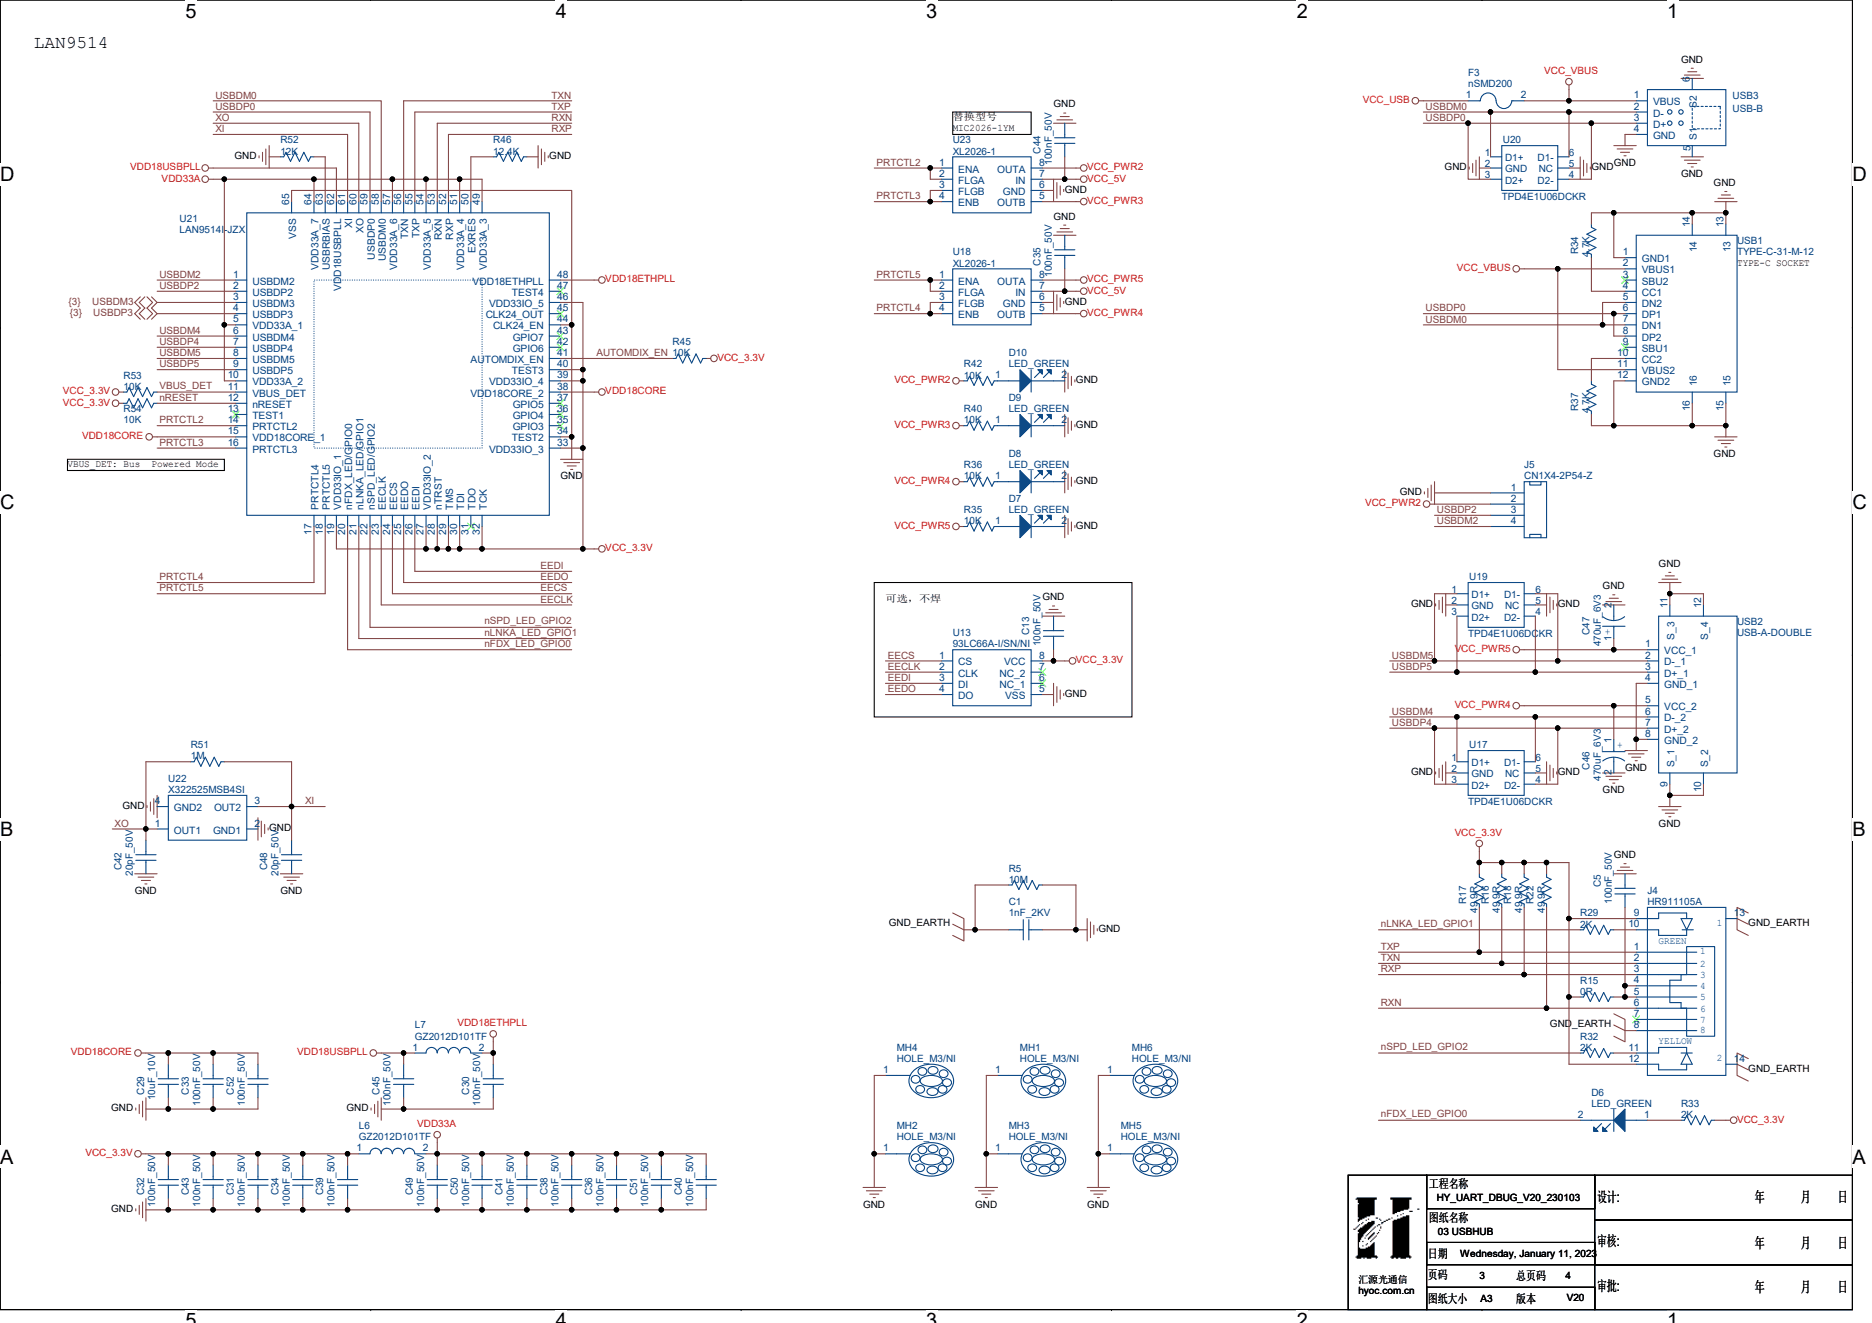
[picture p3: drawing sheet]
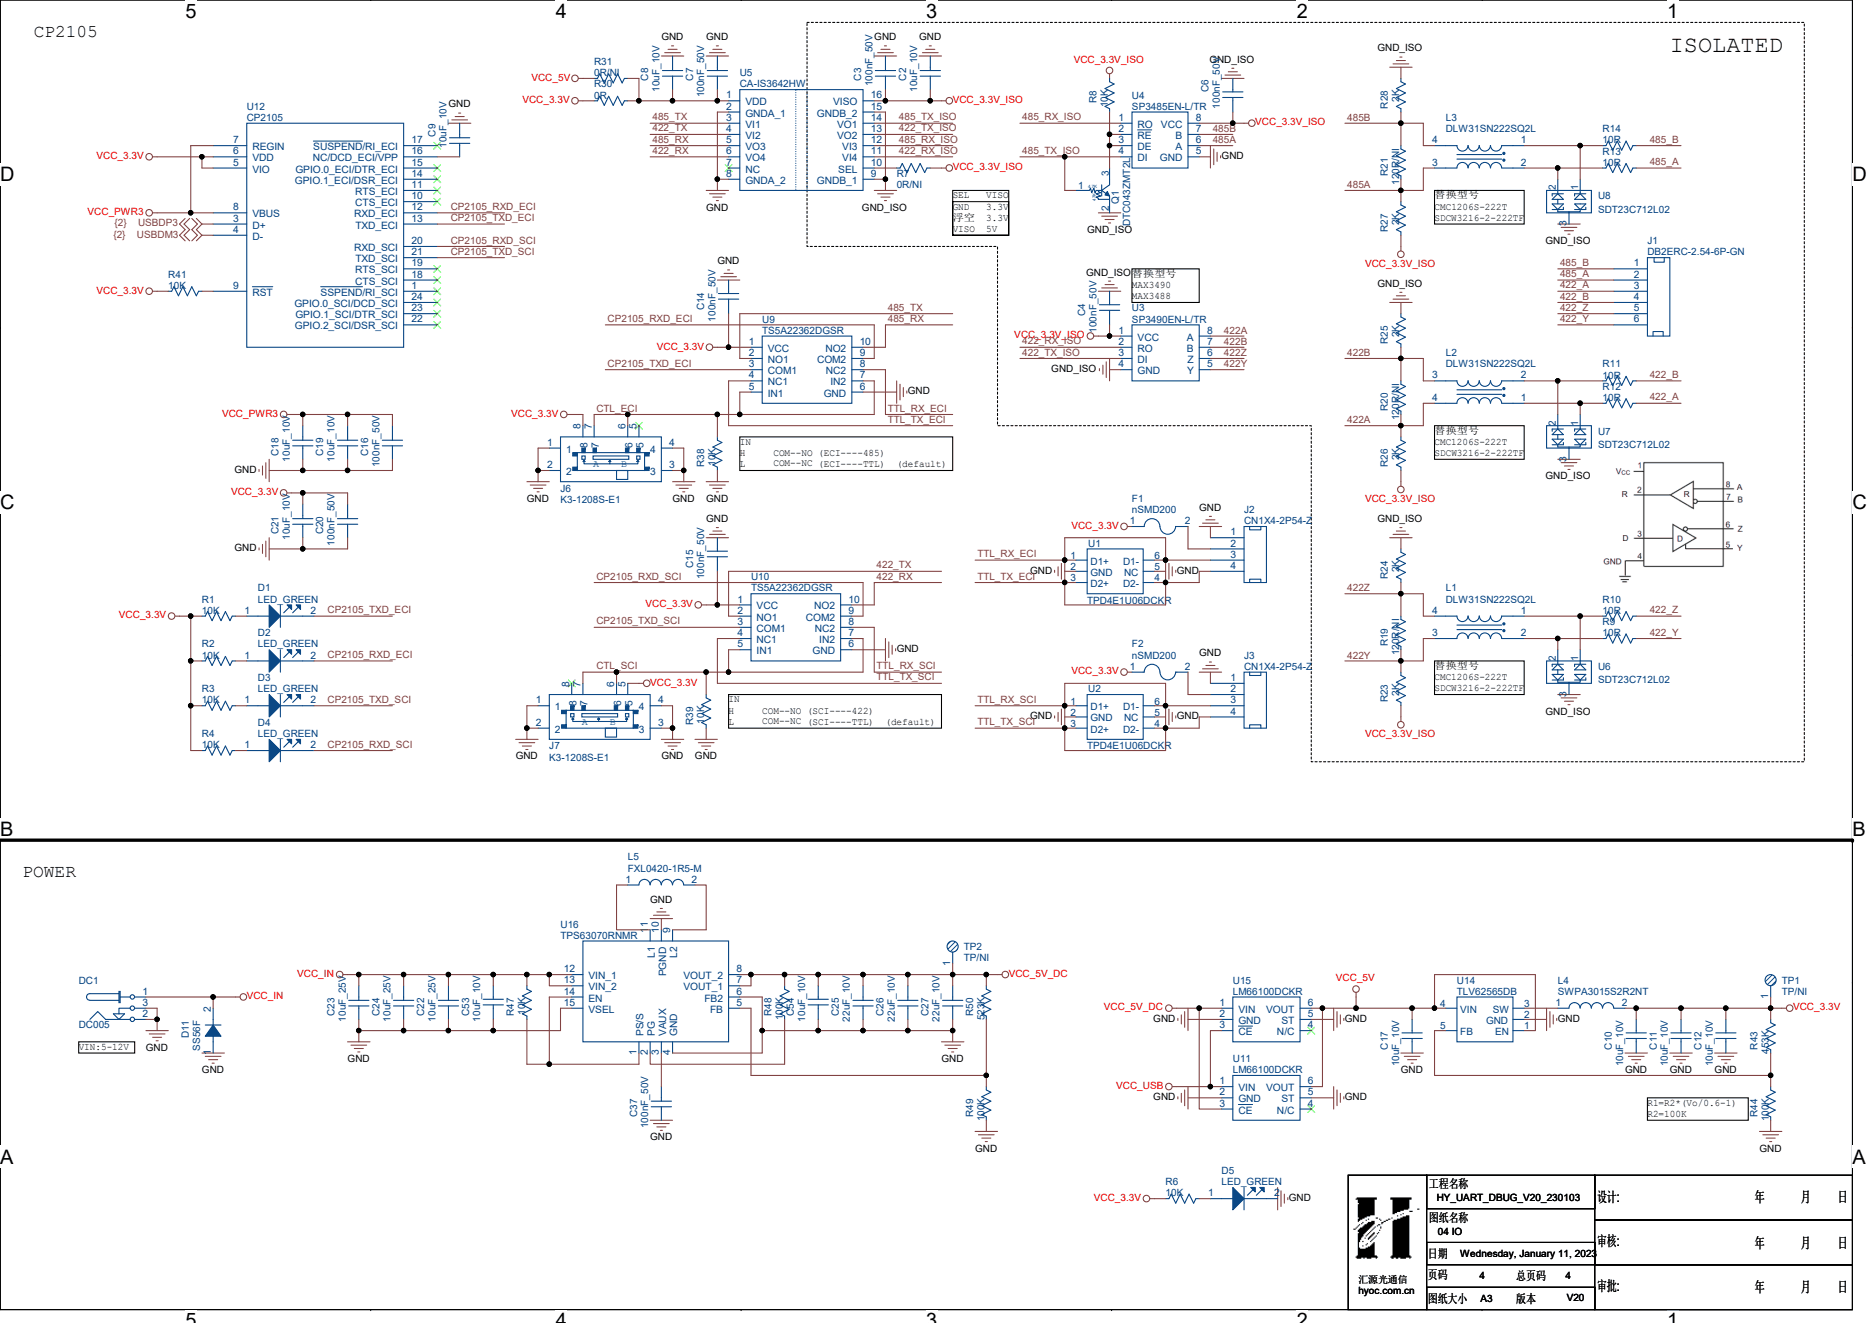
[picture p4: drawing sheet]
# OrCAD Capture schematic HY_UART_DBUG_V20_230103.DSN

## Sheets
1 01 COVER: title: HY_UART_DBUG_V20_230103; rev: V20; note: 01 COVER
2 02 SYSTEM BLOCK: note: 02 SYSTEM BLOCK
3 03 USBHUB: size A3; note: 03 USBHUB
4 04 IO: size A3; note: 04 IO

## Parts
sheet 03 USBHUB
C1  1nF_2KV  [C1206]
C5  100nF_50V  [C0402]
C13  100nF_50V  [C0402]
C29  10uF_10V  [C0603]
C30  100nF_50V  [C0402]
C31  100nF_50V  [C0402]
C32  100nF_50V  [C0402]
C33  100nF_50V  [C0402]
C34  100nF_50V  [C0402]
C35  100nF_50V  [C0402]
C36  100nF_50V  [C0402]
C38  100nF_50V  [C0402]
C39  100nF_50V  [C0402]
C40  100nF_50V  [C0402]
C41  100nF_50V  [C0402]
C42  20pF_50V  [C0402]
C43  100nF_50V  [C0402]
C44  100nF_50V  [C0402]
C45  100nF_50V  [C0402]
C46  470uF_6V3  [CAP-2R5-6R3X7]
C47  470uF_6V3  [CAP-2R5-6R3X7]
C48  20pF_50V  [C0402]
C49  100nF_50V  [C0402]
C50  100nF_50V  [C0402]
C51  100nF_50V  [C0402]
C52  100nF_50V  [C0402]
D6  LED_GREEN
D7  LED_GREEN
D8  LED_GREEN
D9  LED_GREEN
D10  LED_GREEN
F3  nSMD200  [FUSE1206]
J4  HR911105A  [HR911105A]
J5  CN1X4-2P54-Z  [CN1X4-2P54-Z]
L6  GZ2012D101TF  [L0805]
L7  GZ2012D101TF  [L0805]
MH1  HOLE_M3/NI  [HOLE6R90X3R40]
MH2  HOLE_M3/NI  [HOLE6R90X3R40]
MH3  HOLE_M3/NI  [HOLE6R90X3R40]
MH4  HOLE_M3/NI  [HOLE6R90X3R40]
MH5  HOLE_M3/NI  [HOLE6R90X3R40]
MH6  HOLE_M3/NI  [HOLE6R90X3R40]
R5  10M  [R1206]
R15  0R  [R0402]
R16  49.9R  [R0402]
R17  49.9R  [R0402]
R18  49.9R  [R0402]
R22  49.9R  [R0402]
R29  2K  [R0402]
R32  2K  [R0402]
R33  2K  [R0402]
R34  4.7K  [R0402]
R35  10K  [R0402]
R36  10K  [R0402]
R37  4.7K  [R0402]
R40  10K  [R0402]
R42  10K  [R0402]
R45  10K  [R0402]
R46  12.4K  [R0402]
R51  1M  [R0402]
R52  12K  [R0402]
R53  10K  [R0402]
R54  10K  [R0402]
U13  93LC66A-I/SN/NI  [SOIC8]
U17  TPD4E1U06DCKR  [SOT363]
U18  XL2026-1  [SOIC8]
U19  TPD4E1U06DCKR  [SOT363]
U20  TPD4E1U06DCKR  [SOT363]
U21  LAN9514I-JZX  [QFN64-9X9X0R5-7R3X7R3]
U22  X322525MSB4SI  [X-4P-3R2X2R5-SMD]
U23  XL2026-1  [SOIC8]
USB1  TYPE-C-31-M-12  [TYPE-C-31-M-12]
USB2  USB-A-DOUBLE  [USB-A-DOUBLE]
USB3  USB-B  [USB-B]
sheet 04 IO
C2  10uF_10V  [C0603]
C3  100nF_50V  [C0402]
C4  100nF_50V  [C0402]
C6  100nF_50V  [C0402]
C7  100nF_50V  [C0402]
C8  10uF_10V  [C0603]
C9  10uF_10V  [C0603]
C10  10uF_10V  [C0603]
C11  10uF_10V  [C0603]
C12  10uF_10V  [C0603]
C14  100nF_50V  [C0402]
C15  100nF_50V  [C0402]
C16  100nF_50V  [C0402]
C17  10uF_10V  [C0603]
C18  10uF_10V  [C0603]
C19  10uF_10V  [C0603]
C20  100nF_50V  [C0402]
C21  10uF_10V  [C0603]
C22  10uF_25V  [C0805]
C23  10uF_25V  [C0805]
C24  10uF_25V  [C0805]
C25  22uF_10V  [C0805]
C26  22uF_10V  [C0805]
C27  22uF_10V  [C0805]
C37  100nF_50V  [C0402]
C53  10uF_10V  [C0603]
C54  10uF_10V  [C0603]
D1  LED_GREEN
D2  LED_GREEN
D3  LED_GREEN
D4  LED_GREEN
D5  LED_GREEN
D11  SS56F  [SMAF]
DC1  DC005  [DC005]
F1  nSMD200  [FUSE1206]
F2  nSMD200  [FUSE1206]
J1  DB2ERC-2.54-6P-GN  [DB2ERC-2R54-6P-GN]
J2  CN1X4-2P54-Z  [CN1X4-2P54-Z]
J3  CN1X4-2P54-Z  [CN1X4-2P54-Z]
J6  K3-1208S-E1  [K3-1208S-E1]
J7  K3-1208S-E1  [K3-1208S-E1]
L1  DLW31SN222SQ2L  [WCM3216]
L2  DLW31SN222SQ2L  [WCM3216]
L3  DLW31SN222SQ2L  [WCM3216]
L4  SWPA3015S2R2NT  [L3015]
L5  FXL0420-1R5-M  [L0420]
Q1  DTC043ZMT2L  [SOT723]
R1  10K  [R0402]
R2  10K  [R0402]
R3  10K  [R0402]
R4  10K  [R0402]
R6  10K  [R0402]
R7  0R/NI  [R0402]
R8  10K  [R0402]
R9  10R  [R1206]
R10  10R  [R1206]
R11  10R  [R1206]
R12  10R  [R1206]
R13  10R  [R1206]
R14  10R  [R1206]
R19  120R/NI  [R0402]
R20  120R/NI  [R0402]
R21  120R/NI  [R0402]
R23  2K  [R0402]
R24  2K  [R0402]
R25  2K  [R0402]
R26  2K  [R0402]
R27  2K  [R0402]
R28  2K  [R0402]
R30  0R  [R0402]
R31  0R/NI  [R0402]
R38  10K  [R0402]
R39  10K  [R0402]
R41  10K  [R0402]
R43  453K  [R0402]
R44  100K  [R0402]
R47  10K  [R0402]
R48  100K  [R0402]
R49  100K  [R0402]
R50  523K  [R0402]
TP1  TP/NI  [TP-0R75]
TP2  TP/NI  [TP-0R75]
U1  TPD4E1U06DCKR  [SOT363]
U2  TPD4E1U06DCKR  [SOT363]
U3  SP3490EN-L/TR  [SOIC8]
U4  SP3485EN-L/TR  [SOIC8]
U5  CA-IS3642HW  [SOIC16_300]
U6  SDT23C712L02  [SOT23-3]
U7  SDT23C712L02  [SOT23-3]
U8  SDT23C712L02  [SOT23-3]
U9  TS5A22362DGSR  [VSSOP10]
U10  TS5A22362DGSR  [VSSOP10]
U11  LM66100DCKR  [SC70-6]
U12  CP2105  [QFN24-4X4X0R5-2R7X2R7]
U14  TLV62565DB  [SOT23-5]
U15  LM66100DCKR  [SC70-6]
U16  TPS63070RNMR  [VQFN15-2R5X3R0X0R5]

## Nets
GND: C1.1 C2.2 C3.2 C5.2 C7.2 C8.2 C9.2 C10.2 C11.2 C12.2 C13.2 C14.1 C15.1 C16.1 C17.2 C18.1 C19.1 C20.1 C21.1 C22.1 C23.1 C24.1 C25.1 C26.1 C27.1 C29.1 C30.1 C31.1 C32.1 C33.1 C34.1 C35.2 C36.1 C37.1 C38.1 C39.1 C40.1 C41.1 C42.1 C43.1 C44.2 C45.1 C46.2 C47.2 C48.1 C49.1 C50.1 C51.1 C52.1 C53.2 C54.2 D5.2(CATHODE) D7.2(CATHODE) D8.2(CATHODE) D9.2(CATHODE) D10.2(CATHODE) D11.1(ANODE) DC1.2 DC1.3 J2.1 J3.1 J5.1 J6.1 J6.2 J6.3 J6.4 J7.1 J7.2 J7.3 J7.4 MH1.1 MH2.1 MH3.1 MH4.1 MH5.1 MH6.1 R5.2 R34.1 R37.2 R38.2 R39.2 R44.2 R46.1 R49.1 R52.2 U1.2(GND) U1.5(NC) U2.2(GND) U2.5(NC) U4.5(GND) U5.2(GNDA_1) U5.8(GNDA_2) U9.6(GND) U10.6(GND) U11.2(GND) U11.5(ST) U12.2(GND) U12.25(GND) U13.5(VSS) U14.2(GND) U15.2(GND) U15.5(ST) U16.4(GND) U16.6(FB2) U16.10(PGND) U16.15(VSEL) U17.2(GND) U17.5(NC) U18.6(GND) U19.2(GND) U19.5(NC) U20.2(GND) U20.5(NC) U21.34(TEST2) U21.44(CLK24_EN) U21.65(VSS) U22.2(GND1) U22.4(GND2) U23.6(GND) USB1.1(GND1) USB1.12(GND2) USB1.13 USB1.14 USB1.15 USB1.16 USB2.4(GND_1) USB2.8(GND_2) USB2.9(S_1) USB2.10(S_2) USB2.11(S_3) USB2.12(S_4) USB3.4(GND) USB3.5(S1) USB3.6(S2)
GND_EARTH: C1.2 J4.8 J4.13(EG2) J4.14(EG1) R5.1
GND_ISO: C4.1 C6.1 Q1.2 R24.1 R25.1 R28.1 U3.4(GND) U5.9(GNDB_1) U5.15(GNDB_2) U6.3 U7.3 U8.3
VBUS_DET: R53.1 U21.11(VBUS_DET)
VCC_3.3V: C10.1 C11.1 C12.1 C13.1 C14.2 C15.2 C20.2 C21.2 C31.2 C32.2 C34.2 C39.2 C43.2 F1.1 F2.1 J4.9(R1_YC_GA) J4.12(L1_YA_GC) J6.8 J7.5 L4.2 L6.1(A) R1.2 R2.2 R3.2 R4.2 R6.2 R15.1 R16.2 R17.2 R18.2 R22.2 R30.1 R33.2 R41.1 R43.1 R45.1 R53.2 R54.2 TP1.1 U9.1(VCC) U10.1(VCC) U12.5(VIO) U12.6(VDD) U13.8(VCC) U21.19(VDD33IO_1) U21.27(VDD33IO_2) U21.28(nTRST) U21.29(TMS) U21.30(TDI) U21.32(TCK) U21.33(VDD33IO_3) U21.39(VDD33IO_4) U21.40(TEST3) U21.46(VDD33IO_5)
VCC_3.3V_ISO: C2.1 C3.1 C4.2 C6.2 R7.2 R8.1 R23.2 R26.2 R27.2 U3.1(VCC) U4.8(VCC) U5.16(VISO)
VCC_5V: C17.1 C35.1 C44.1 R31.1 U11.6(VOUT) U14.1(EN) U14.4(VIN) U15.6(VOUT) U18.7(IN) U23.7(IN)
VCC_5V_DC: C25.2 C26.2 C27.2 C54.1 R48.2 R50.2 TP2.1 U11.3(~{CE}) U15.1(VIN) U16.7(VOUT_1) U16.8(VOUT_2)
VCC_IN: C22.2 C23.2 C24.2 C53.1 D11.2(ANODE) DC1.1 R47.2 U16.12(VIN_1) U16.13(VIN_2)
VCC_PWR2: J5.2 R42.2 U23.8(OUTA)
VCC_PWR3: C16.2 C18.2 C19.2 R40.2 U12.7(REGIN) U12.8(VBUS) U23.5(OUTB)
VCC_PWR4: C46.1 R36.2 U18.5(OUTB) USB2.5(VCC_2)
VCC_PWR5: C47.1 R35.2 U18.8(OUTA) USB2.1(VCC)
VCC_USB: F3.1 U11.1(VIN) U15.3(~{CE})
VCC_VBUS: F3.2 USB1.2(VBUS1) USB1.11(VBUS2) USB3.1(VBUS)
VDD18CORE: C29.2 C33.2 C52.2 U21.15(VDD18CORE_1) U21.38(VDD18CORE_2)
VDD18ETHPLL: C30.2 L7.2(B) U21.48(VDD18ETHPLL)
VDD18USBPLL: C45.2 L7.1(A) U21.62(VDD18USBPLL)
VDD33A: C36.2 C38.2 C40.2 C41.2 C49.2 C50.2 C51.2 L6.2(B) U21.5(VDD33A_1) U21.10(VDD33A_2) U21.49(VDD33A_3) U21.51(VDD33A_4) U21.54(VDD33A_5) U21.57(VDD33A_6) U21.64(VDD33A_7)
422_A: J1.3 R12.2
422_B: J1.4 R11.2
422_RX: U5.6(VO4) U10.10(NO2)
422_RX_ISO: U3.2(RO) U5.11(VI4)
422_TX: U5.4(VI2) U10.2(NO1)
422_TX_ISO: U3.3(DI) U5.13(VO2)
422_Y: J1.6 R9.2
422_Z: J1.5 R10.2
422A: L2.4 R20.2 R26.1 U3.8(A)
422B: L2.3 R20.1 R25.2 U3.7(B)
422Y: L1.3 R19.2 R23.1 U3.5(Y)
422Z: L1.4 R19.1 R24.2 U3.6(Z)
485_A: J1.2 R13.2
485_B: J1.1 R14.2
485_RX: U5.5(VO3) U9.10(NO2)
485_RX_ISO: U4.1(RO) U5.12(VI3)
485_TX: U5.3(VI1) U9.2(NO1)
485_TX_ISO: Q1.1 U4.4(DI) U5.14(VO1)
485A: L3.3 R21.2 R27.1 U4.6(A)
485B: L3.4 R21.1 R28.2 U4.7(B)
AUTOMDIX_EN: R45.2 U21.41(AUTOMDIX_EN)
CP2105_RXD_ECI: D2.2(CATHODE) U9.9(COM2) U12.12(RXD_ECI)
CP2105_RXD_SCI: D4.2(CATHODE) U10.9(COM2) U12.20(RXD_SCI)
CP2105_TXD_ECI: D1.2(CATHODE) U9.3(COM1) U12.13(TXD_ECI)
CP2105_TXD_SCI: D3.2(CATHODE) U10.3(COM1) U12.21(TXD_SCI)
CTL_ECI: J6.6 J6.7 R38.1 U9.5(IN1) U9.7(IN2)
CTL_SCI: J7.6 J7.7 R39.1 U10.5(IN1) U10.7(IN2)
EECLK: U13.2(CLK) U21.23(EECLK)
EECS: U13.1(CS) U21.24(EECS)
EEDI: U13.3(DI) U21.26(EEDI)
EEDO: U13.4(DO) U21.25(EEDO)
nFDX_LED_GPIO0: D6.2(CATHODE) U21.20(nFDX_LED/GPIO0)
nLNKA_LED_GPIO1: R29.1 U21.21(nLNKA_LED/GPIO1)
nRESET: R54.1 U21.12(nRESET)
nSPD_LED_GPIO2: R32.1 U21.22(nSPD_LED/GPIO2)
PRTCTL2: U21.14(PRTCTL2) U23.1(ENA) U23.2(FLGA)
PRTCTL3: U21.16(PRTCTL3) U23.3(FLGB) U23.4(ENB)
PRTCTL4: U18.3(FLGB) U18.4(ENB) U21.17(PRTCTL4)
PRTCTL5: U18.1(ENA) U18.2(FLGA) U21.18(PRTCTL5)
RXN: J4.6(RXN1) R22.1 U21.53(RXN)
RXP: J4.3(RXP1) R18.1 U21.52(RXP)
TTL_RX_ECI: J2.3 U1.1(D1+) U1.6(D1-) U9.8(NC2)
TTL_RX_SCI: J3.3 U2.1(D1+) U2.6(D1-) U10.8(NC2)
TTL_TX_ECI: J2.4 U1.3(D2+) U1.4(D2-) U9.4(NC1)
TTL_TX_SCI: J3.4 U2.3(D2+) U2.4(D2-) U10.4(NC1)
TXN: J4.2(TXN1) R16.1 U21.56(TXN)
TXP: J4.1(TXP1) R17.1 U21.55(TXP)
USBDM0: U20.1(D1+) U20.6(D1-) U21.58(USBDM0) USB1.5(DN2) USB1.7(DN1) USB3.2(D-)
USBDM2: J5.4 U21.1(USBDM2)
USBDM3: U12.4(D-) U21.3(USBDM3)
USBDM4: U17.1(D1+) U17.6(D1-) U21.6(USBDM4) USB2.6(D-_2)
USBDM5: U19.1(D1+) U19.6(D1-) U21.8(USBDM5) USB2.2(D-_1)
USBDP0: U20.3(D2+) U20.4(D2-) U21.59(USBDP0) USB1.6(DP1) USB1.8(DP2) USB3.3(D+)
USBDP2: J5.3 U21.2(USBDP2)
USBDP3: U12.3(D+) U21.4(USBDP3)
USBDP4: U17.3(D2+) U17.4(D2-) U21.7(USBDP4) USB2.7(D+_2)
USBDP5: U19.3(D2+) U19.4(D2-) U21.9(USBDP5) USB2.3(D+_1)
XI: C48.2 R51.1 U21.61(XI) U22.3(OUT2)
XO: C42.2 R51.2 U21.60(XO) U22.1(OUT1)
N17444119: D1.1(ANODE) R1.1
N17444150: C9.1 U12.16(NC/DCD_ECI/VPP)
N17444179: D2.1(ANODE) R2.1
N17444185: D3.1(ANODE) R3.1
N17444187: D4.1(ANODE) R4.1
N17444217: L3.2 R13.1 U8.2
N17444218: L3.1 R14.1 U8.1
N17449852: R52.1 U21.63(USBRBIAS)
N17450053: R46.2 U21.50(EXRES)
N17458084: C5.1 J4.4 J4.5 R15.2
N17459440: J4.11(L1_YC_GA) R32.2
N17459522: J4.10(R1_YA_GC) R29.2
N17460830: D6.1(ANODE) R33.1
N17461894: R41.2 U12.9(~{RST})
N17469844: R47.1 U16.1(PS/S) U16.14(EN)
N17470263: C37.2 U16.3(VAUX)
N17470516: L5.2(B) U16.9(L2)
N17470525: L5.1(A) U16.11(L1)
N17471041: R48.1 U16.2(PG)
N17471980: R49.2 R50.1 U16.5(FB)
N17489786: Q1.3 R8.2 U4.2(~{RE}) U4.3(DE)
N17503731: R34.2 USB1.4(CC1)
N17503759: R37.1 USB1.10(CC2)
N17507551: L4.1 U14.3(SW)
N17507593: R43.2 R44.1 U14.5(FB)
N17517663: L2.2 R11.1 U7.2
N17517696: L2.1 R12.1 U7.1
N17518111: L1.1 R10.1 U6.1
N17518144: L1.2 R9.1 U6.2
N17519327: R7.1 U5.10(SEL)
N17519483: C7.1 C8.1 R30.2 R31.2 U5.1(VDD)
N17527537: D5.1(ANODE) R6.1
N17530301: F2.2 J3.2
N17531328: F1.2 J2.2
N17541859: D7.1(ANODE) R35.1
N17541862: D10.1(ANODE) R42.1
N17541865: D9.1(ANODE) R40.1
N17541866: D8.1(ANODE) R36.1

Not connected (* = marked no-connect by the designer): J4 7*; J6 5*; J7 8*; U5 7(NC)*; U11 4(N/C)*; U12 1(~{SSPEND}/RI_SCI)* 10(CTS_ECI)* 11(RTS_ECI)* 14(GPIO.1_ECI/DSR_ECI)* 15(GPIO.0_ECI/DTR_ECI)* 17(~{SUSPEND}/RI_ECI)* 18(CTS_SCI)* 19(RTS_SCI)* 22(GPIO.2_SCI/DSR_SCI)* 23(GPIO.1_SCI/DTR_SCI)* 24(GPIO.0_SCI/DCD_SCI)*; U13 6(NC_1)* 7(NC_2)*; U15 4(N/C)*; U21 13(TEST1)* 31(TDO)* 35(GPIO3)* 36(GPIO4)* 37(GPIO5)* 42(GPIO6)* 43(GPIO7)* 45(CLK24_OUT)* 47(TEST4)*; USB1 3(SBU2)* 9(SBU1)*

## Notes on the sheets
sheet 1
- 封面
- 原理图索引
- 版本
- 说明
- 日期
- BUG
- 页码
- 说明
- V10A
- init
- 2018-08-13
- 1
- COVER
- V20
- 1、增加RS422
- 2023-01-03
- 2
- SYSTEM BLOCK
- 2、调整1路USB为扩展用
- 3
- USBHUB
- 3、调整布局
- 4
- IO
sheet 2
- 系统框图
- 电源框图
sheet 3
- LAN9514
- 替换型号
- MIC2026-1YM
- TYPE-C SOCKET
- VBUS_DET: Bus  Powered Mode
- 可选，不焊
sheet 4
- CP2105
- ISOLATED
- SEL
- VISO
- 替换型号
- GND
- 浮空
- 3.3V
- 3.3V
- CMC1206S-222T
- SDCW3216-2-222TF
- VISO
- 5V
- 替换型号
- MAX3488
- MAX3490
- IN
- CMC1206S-222T
- 替换型号
- H
- COM--NO
- (ECI----485)
- SDCW3216-2-222TF
- L
- COM--NC
- (ECI----TTL)
- (default)
- 替换型号
- CMC1206S-222T
- SDCW3216-2-222TF
- IN
- H
- COM--NC
- COM--NO
- (SCI----422)
- L
- (SCI----TTL)
- (default)
- POWER
- VIN:5-12V
- R1=R2*(Vo/0.6-1)
- R2=100K
